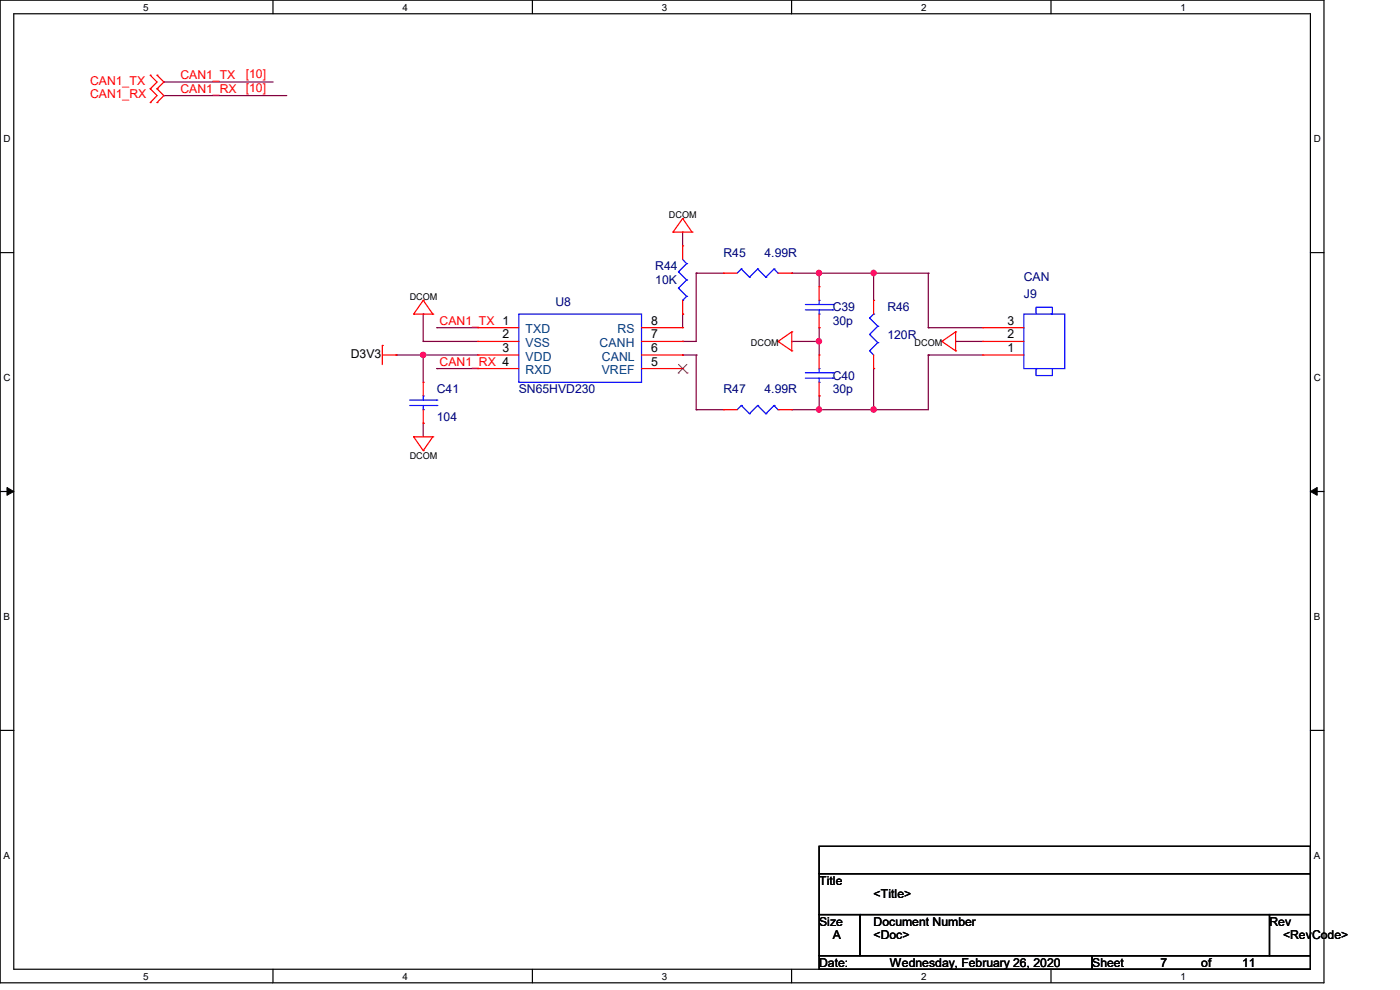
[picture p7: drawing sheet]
<svg xmlns="http://www.w3.org/2000/svg" width="297mm" height="210mm" viewBox="0 0 297 210" stroke-linecap="round" stroke-linejoin="round" font-family="sans-serif">
<path d="M0 0h280.9v208.5h-280.9zM2.9 2.9h275.1v202.7h-275.1z" fill="none" stroke="#000" stroke-width=".25"/>
<g fill="#fff">
<path d="M30.4 .3h1.1v2.4h-1.1z"/>
<path d="M30.4 205.9h1.1v2.3h-1.1z"/>
</g>
<path d="M57.9 0v2.9M57.9 205.6v2.9" fill="none" stroke="#000" stroke-width=".25"/>
<g fill="#fff">
<path d="M85.4 .3h1.1v2.4h-1.1z"/>
<path d="M85.4 205.9h1.1v2.3h-1.1z"/>
</g>
<path d="M112.9 0v2.9M112.9 205.6v2.9" fill="none" stroke="#000" stroke-width=".25"/>
<g fill="#fff">
<path d="M140.4 .3h1.2v2.4h-1.2z"/>
<path d="M140.4 205.9h1.2v2.3h-1.2z"/>
</g>
<path d="M167.9 0v2.9M167.9 205.6v2.9" fill="none" stroke="#000" stroke-width=".25"/>
<g fill="#fff">
<path d="M195.4 .3h1.2v2.4h-1.2z"/>
<path d="M195.4 205.9h1.2v2.3h-1.2z"/>
</g>
<path d="M223 0v2.9M223 205.6v2.9" fill="none" stroke="#000" stroke-width=".25"/>
<g fill="#fff">
<path d="M250.4 .3h1.2v2.4h-1.2z"/>
<path d="M250.4 205.9h1.2v2.3h-1.2z"/>
<path d="M.8 28.2h1.4v2.4h-1.4z"/>
<path d="M278.7 28.2h1.5v2.4h-1.5z"/>
<path d="M.8 78.9h1.4v2.3h-1.4z"/>
<path d="M278.7 78.9h1.5v2.3h-1.5z"/>
</g>
<path d="M0 53.6h2.9M278 53.6h2.9" fill="none" stroke="#000" stroke-width=".25"/>
<g fill="#fff">
<path d="M.8 129.6h1.3v2.3h-1.3z"/>
<path d="M278.7 129.6h1.4v2.3h-1.4z"/>
</g>
<path d="M0 104.3h2.9M278 104.3h2.9" fill="none" stroke="#000" stroke-width=".25"/>
<path d="M1.5 103.4l1.4 .9-1.4 .8zM278 104.3l1.4-.9v1.7z" fill="#000" stroke="#000" stroke-width=".21"/>
<g fill="#fff">
<path d="M.8 180.3h1.3v2.3h-1.3z"/>
<path d="M278.7 180.3h1.4v2.3h-1.4z"/>
</g>
<path d="M0 154.9h2.9M278 154.9h2.9M173.8 179.5h104.2v5.8h-104.2zM173.8 185.3h104.2v8.7h-104.2zM173.8 194h8.7v8.7h-8.7zM182.5 194h86.8v8.7h-86.8zM269.3 194h8.7v8.7h-8.7zM173.8 202.7h57.9v2.9h-57.9zM231.7 202.7h46.3v2.9h-46.3z" fill="none" stroke="#000" stroke-width=".25"/>
<g fill="none" stroke="#800040" stroke-width=".25">
<path d="M34.8 17.4h.1M34.8 17.4h23.2M34.8 20.3h.1M34.8 20.3h26M144.8 49.2h.1M144.8 49.2v3M147.7 58h.1M147.7 58h5.8M147.7 58v14.4h-2.9M168 58h.1M168 58h28.9M173.8 58h.1"/>
<path d="M173.8 58v2.8M185.3 58h.1M185.3 58v5.7M196.9 58h.1M196.9 58v11.5M84 75.3h.1M84 75.3h17.4M89.8 66.6h.1M89.8 72.4h.1M89.8 75.3h.1M89.8 66.6v5.8M89.8 75.3v5.8"/>
<path d="M89.8 72.4h11.6M92.7 69.5h.1M92.7 78.2h.1M92.7 69.5h8.7M92.7 78.2h8.7M144.8 66.6h.1M144.8 72.4h.1M144.8 75.3h.1M144.8 66.6v2.9M144.8 75.3h2.9M147.7 75.3h.1M147.7 75.3v11.6"/>
<path d="M168 72.4h.1M168 72.4h5.8M173.8 69.5h.1M173.8 72.4h.1M173.8 69.5v5.8M185.3 78.2h.1M185.3 78.2v8.7M196.9 69.5h.1M196.9 75.3h.1M196.9 75.3v11.6h-28.9M196.9 69.5h11.6M196.9 75.3h11.6"/>
<path d="M202.7 72.4h.1M202.7 72.4h5.8M89.8 89.8h.1M89.8 89.8v2.9M147.7 86.9h.1M147.7 86.9h5.8M168 86.9h.1M173.8 84h.1M173.8 86.9h.1M173.8 84v2.9M185.3 86.9h.1"/>
</g>
<g fill="#f0f" stroke="#f0f" stroke-width=".25">
<circle cx="185.3" cy="57.9" r=".56"/>
<circle cx="173.7" cy="57.9" r=".56"/>
<circle cx="173.7" cy="72.4" r=".56"/>
<circle cx="89.8" cy="75.3" r=".56"/>
<circle cx="185.3" cy="86.9" r=".56"/>
<circle cx="173.7" cy="86.9" r=".56"/>
</g>
<g fill="none" stroke="#f00" stroke-width=".25">
<path d="M31.9 16h.1M31.9 18.8h.1M31.9 16l1.4 1.4-1.4 1.4M31.9 18.8l1.4 1.5-1.4 1.5M33.3 18.8h.1M33.3 16h.1M33.3 16l1.5 1.4-1.5 1.4M33.3 18.8l1.5 1.5-1.5 1.5M31.9 21.8h.1M33.3 21.8h.1M142.8 49.2h.1M142.8 49.2h4"/>
<path d="M144.8 46.4h.1M144.8 52.2h.1M144.8 46.4l2 2.8M144.8 46.4l-2 2.8M144.8 52.2v2.8M146.8 49.2h.1M153.5 58h.1M153.5 58h2.9M165.1 58h2.9M168 58h.1M81.1 73.3h.1M81.1 75.3h2.9"/>
<path d="M81.1 73.3v4M84 75.3h.1M87.8 66.6h.1M87.8 66.6h4M89.8 63.7h.1M89.8 63.7l2 2.9M89.8 63.7l-2 2.9M91.8 66.6h.1M101.4 69.5h.1M101.4 72.4h.1M101.4 75.3h.1M101.4 78.2h.1"/>
<path d="M101.4 75.3h8.7M101.4 72.4h8.7M101.4 69.5h8.7M101.4 78.2h8.7M136.1 75.3h8.7M136.1 72.4h8.7M136.1 69.5h8.7M136.1 78.2h8.7M144.8 66.6h.1M144.8 78.2h.1M144.8 75.3h.1M144.8 72.4h.1"/>
<path d="M144.8 69.5h.1M144.8 63.7v2.9M165.1 72.4h.1M165.1 72.4l2.9 2M168 70.4h.1M168 74.4h.1M168 70.4l-2.9 2M168 70.4v4M173.8 75.3h.1M173.8 60.8h.1M173.8 69.5h.1M173.8 60.8v2.9"/>
<path d="M173.8 66.6v2.9M173.8 75.3v2.9M185.3 78.2h.1M185.3 63.7h.1M185.3 63.7v2.9M185.3 75.3v2.9M199.8 72.4h.1M199.8 72.4l2.9 2M202.7 70.4h.1M202.7 74.4h.1M202.7 70.4l-2.9 2M202.7 70.4v4"/>
<path d="M208.5 75.3h.1M208.5 72.4h.1M208.5 69.5h.1M208.5 75.3h8.7M208.5 72.4h8.7M208.5 69.5h8.7M87.8 92.7h.1M87.8 92.7l2 2.9M87.8 92.7h4M89.8 95.6h.1M89.8 81.1h.1M89.8 89.8h.1"/>
<path d="M89.8 81.1v2.9M89.8 86.9v2.9M91.8 92.7h.1M91.8 92.7l-2 2.9M153.5 86.9h.1M153.5 86.9h2.9M165.1 86.9h2.9M168 86.9h.1M173.8 84h.1M173.8 81.1v2.9"/>
</g>
<g fill="none" stroke="#00f" stroke-width=".25">
<path d="M143.9 57.7h.1M143.9 57.7l1.8 1.7M144.8 55l.9 .9M145.7 55.9h.1M145.7 59.4h.1M145.7 55.9l-1.8 1.8M145.7 59.4l-1.8 1.7M157.3 57.1h.1M157.3 57.1l-.9 .9M157.3 57.1l1.7 1.7M159 58.8h.1M160.7 57.1h.1"/>
<path d="M160.7 57.1l-1.7 1.7M160.7 57.1l1.8 1.7M162.5 58.8h.1M164.2 57.1h.1M164.2 57.1l-1.7 1.7M164.2 57.1l.9 .9M165.1 58h.1M110.1 66.6h26v14.5h-26zM143.9 61.1h.1M143.9 61.1l1.8 1.8M144.8 63.7h.1M145.7 62.9h.1"/>
<path d="M145.7 62.9l-.9 .8M170.9 79.1h5.8M170.9 65.7h5.8M170.9 64.6h5.8M173.8 78.2h.1M173.8 63.7h.1M173.8 66.6h.1M173.8 63.7v.9M173.8 65.7v.9M173.8 78.2v.9M176.7 79.1h.1M176.7 65.7h.1"/>
<path d="M176.7 64.6h.1M184.5 74.4h.1M184.5 71h.1M184.5 67.5h.1M184.5 74.4l.8 .9M184.5 71l1.7 1.7M184.5 67.5l1.7 1.7M185.3 66.6h.1M185.3 66.6l-.8 .9M186.2 72.7h.1M186.2 69.2h.1M186.2 72.7l-1.7 1.7"/>
<path d="M186.2 69.2l-1.7 1.8M217.2 66.6h8.7v11.6h-8.7zM219.8 66.6v-1.4h3.5v1.4h-.3M220.1 78.2h-.3v1.5h3.5v-1.5M86.9 86h5.8M86.9 84.9h5.8M89.8 84h.1M89.8 86.9h.1M89.8 84v.9M89.8 86v.9M92.7 86h.1M92.7 84.9h.1"/>
<path d="M157.3 86h.1M157.3 86l-.9 .9M157.3 86l1.7 1.8M159 87.8h.1M160.7 86h.1M160.7 86l-1.7 1.8M160.7 86l1.8 1.8M162.5 87.8h.1M164.2 86h.1M164.2 86l-1.7 1.8M164.2 86l.9 .9M165.1 86.9h.1"/>
<path d="M170.9 80.2h5.8M173.8 81.1h.1M173.8 80.2v.9M176.7 80.2h.1"/>
</g>
<path d="M143.9 79.1h.1M143.9 77.3l1.9 1.8M145.7 77.3l-1.8 1.8M145.8 79.1h.1" fill="none" stroke="#804000" stroke-width=".21"/>
<g font-size="2.6" fill="#f00">
<text x="19.1" y="18">CAN1_TX</text>
<text x="38.3" y="16.8">CAN1_TX</text>
<text x="52.2" y="16.6">[10]</text>
<text x="19.1" y="20.9">CAN1_RX</text>
<text x="38.3" y="19.7">CAN1_RX</text>
<text x="52.2" y="19.4">[10]</text>
<text x="93.3" y="68.9">CAN1_TX 1</text>
<text x="93.3" y="77.6">CAN1_RX 4</text>
</g>
<g font-size="2.6" fill="#000080">
<text x="139" y="57.4">R44</text>
<text x="153.5" y="54.5">R45</text>
<text x="162.2" y="54.5">4.99R</text>
<text x="217.2" y="59.7">CAN</text>
<text x="117.9" y="64.9">U8</text>
<text x="139" y="60.3">10K</text>
<text x="217.2" y="63.2">J9</text>
<text x="176.7" y="66">C39</text>
<text x="176.7" y="69">30p</text>
<text x="188.3" y="66">R46</text>
<text x="188.3" y="71.8">120R</text>
<text x="92.7" y="83.4">C41</text>
<text x="110.1" y="83.4">SN65HVD230</text>
<text x="153.5" y="83.4">R47</text>
<text x="162.2" y="83.4">4.99R</text>
<text x="176.7" y="80.5">C40</text>
<text x="176.7" y="83.4">30p</text>
<text x="92.7" y="89.2">104</text>
</g>
<g font-size="2.6">
<text x="106.6" y="71.8">2</text>
<text x="138.1" y="71.8">7</text>
<text x="138.1" y="68.9">8</text>
<text x="213.7" y="71.8">2</text>
<text x="213.7" y="68.9">3</text>
<text x="74.4" y="75.9">D3V3</text>
<text x="106.6" y="74.7">3</text>
<text x="138.1" y="77.6">5</text>
<text x="138.1" y="74.7">6</text>
<text x="213.7" y="74.7">1</text>
<text x="173.8" y="187.7">Title</text>
<text x="185.3" y="190.6">&lt;Title&gt;</text>
<text x="173.8" y="196.3">Size</text>
<text x="185.3" y="196.3">Document Number</text>
<text x="269.3" y="196.3">Rev</text>
<text x="176.7" y="199.3">A</text>
<text x="185.3" y="199.3">&lt;Doc&gt;</text>
<text x="272.2" y="199.3">&lt;RevCode&gt;</text>
<text x="173.8" y="205.1">Date:</text>
<text x="188.8" y="205.1">Wednesday, February 26, 2020</text>
<text x="231.7" y="205.1">Sheet</text>
<text x="246.2" y="205.1">7</text>
<text x="254.8" y="205.1">of</text>
<text x="263.5" y="205.1">11</text>
</g>
<g font-size="2.6" fill="#004080">
<text x="111.5" y="70.7">TXD</text>
<text x="131" y="70.7">RS</text>
<text x="111.5" y="73.6">VSS</text>
<text x="111.5" y="76.5">VDD</text>
<text x="127.2" y="73.6">CANH</text>
<text x="127.7" y="76.5">CANL</text>
<text x="111.5" y="79.4">RXD</text>
<text x="127.7" y="79.4">VREF</text>
</g>
<g font-size="2.1">
<text x="30.4" y="2.2">5</text>
<text x="85.4" y="2.2">4</text>
<text x="140.4" y="2.2">3</text>
<text x="195.4" y="2.2">2</text>
<text x="250.4" y="2.2">1</text>
<text x=".8" y="30.1">D</text>
<text x="278.7" y="30.1">D</text>
<text x=".8" y="80.8">C</text>
<text x="278.7" y="80.8">C</text>
<text x=".8" y="131.5">B</text>
<text x="278.7" y="131.5">B</text>
<text x=".8" y="182.2">A</text>
<text x="278.7" y="182.2">A</text>
<text x="30.4" y="207.8">5</text>
<text x="85.4" y="207.8">4</text>
<text x="140.4" y="207.8">3</text>
<text x="195.4" y="207.8">2</text>
<text x="250.4" y="207.8">1</text>
</g>
<g font-size="2">
<text x="141.9" y="46.1">DCOM</text>
<text x="86.9" y="63.5">DCOM</text>
<text x="159.3" y="73.4">DCOM</text>
<text x="194" y="73.4">DCOM</text>
<text x="86.9" y="97.4">DCOM</text>
</g>
</svg>
